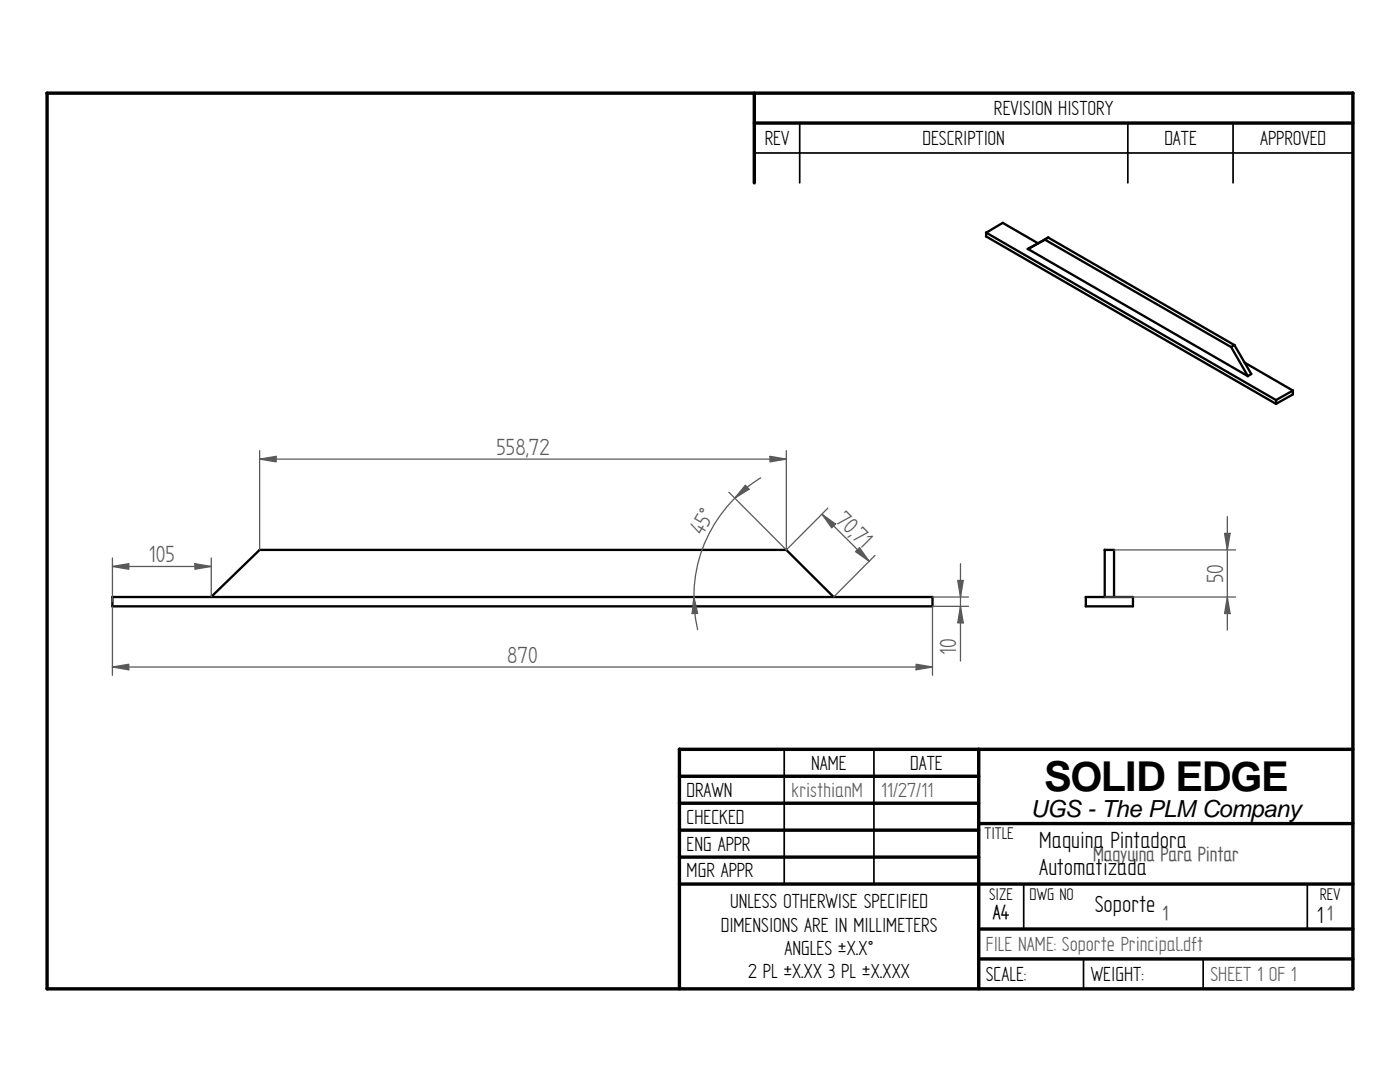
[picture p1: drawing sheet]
<svg xmlns="http://www.w3.org/2000/svg" width="279mm" height="216mm" viewBox="0 0 279 216" stroke-linecap="round" stroke-linejoin="round" font-family="sans-serif">
<g fill="none" stroke="#000" stroke-width=".68">
<path d="M9.4 18.6l260.6-.1v178.8h-260.6zM150.5 18.6v17.9M150.5 24.6h119.5M135.6 149.5v47.8M135.6 149.5h134.4M135.6 154.9h59.7M195.3 149.5v47.8M135.6 160.3h59.7M135.6 165.7h59.7M135.6 171h59.7M135.6 176.4h134.4M195.3 164.3h74.7"/>
<path d="M195.3 185.4h74.7M195.3 191.3h74.7"/>
</g>
<path d="M150.5 30.5h119.5M159.6 24.6v11.9M225.1 24.6v11.9M246.1 24.6v11.9M156.5 149.5v26.9M174.4 149.5v26.9M204.3 176.5v8.9M260.9 176.5v8.9M216.2 191.3v6M240.1 191.3v6" fill="none" stroke="#000" stroke-width=".34"/>
<g fill="none" stroke="#000" stroke-width=".47">
<path d="M196.8 46.4l57.9 33.4M196.8 47.2l57.9 33.4M200.2 44.5l7 4.1M200.2 44.4l-3.4 2v.8M205.1 49.7l4.1-2.3-4.1 2.3M205.1 49.7l43.9 25.4-3.3-5.8M208.5 47.8l37.2 21.5M209.2 47.4l37.2 21.5-.7 .4M246.3 68.8l3.4 5.8-.7 .5M248.4 72.3l9.6 5.6M254.7 79.8v.8M258 77.9l-3.4 1.9"/>
<path d="M258 77.9v.8l-3.4 1.9M22.4 119.1h163.7v1.9h-163.7M22.4 119.1v1.9M51.8 109.7h105.1l9.5 9.4M51.8 109.7l-9.7 9.4M216.7 119.1h9.4v1.9h-9.4zM220.4 109.7h1.9v9.4M220.5 109.7v9.4"/>
</g>
<path d="M191.7 121l.5 3.3h-1.1z" fill="none" stroke="#595959" stroke-width=".25"/>
<path d="M191.7 121l.5 3.3h-1.1z" fill="#595959"/>
<path d="M191.1 115.8h1.1l-.5 3.3z" fill="none" stroke="#595959" stroke-width=".25"/>
<path d="M191.1 115.8h1.1l-.5 3.3z" fill="#595959"/>
<path d="M148.8 96.8l.7 .8-2.9 1.8zM186.1 119.1h7.2M191.7 112.5v19.4M186.1 121h7.2" fill="none" stroke="#595959" stroke-width=".25"/>
<path d="M148.8 96.8l.7 .8-2.9 1.8z" fill="#595959"/>
<path d="M138.5 119.1l.7 3.3h-1.1z" fill="none" stroke="#595959" stroke-width=".25"/>
<path d="M138.5 119.1l.7 3.3h-1.1z" fill="#595959"/>
<path d="M145.5 98.2l11.4 11.5M151.8 95.3a27.9 27.9 0 0 0-12.6 30.3M244.9 119.1l.6 3.3h-1.1z" fill="none" stroke="#595959" stroke-width=".25"/>
<path d="M244.9 119.1l.6 3.3h-1.1z" fill="#595959"/>
<path d="M244.4 106.4h1.1l-.6 3.3z" fill="none" stroke="#595959" stroke-width=".25"/>
<path d="M244.4 106.4h1.1l-.6 3.3z" fill="#595959"/>
<path d="M153.7 91.1l3.2 .5-3.2 .6zM220.5 119.1h26.1M222.3 109.7h24.3M244.9 103.1v22.6" fill="none" stroke="#595959" stroke-width=".25"/>
<path d="M153.7 91.1l3.2 .5-3.2 .6z" fill="#595959"/>
<path d="M51.8 91.6l3.3-.5v1.1z" fill="none" stroke="#595959" stroke-width=".25"/>
<path d="M51.8 91.6l3.3-.5v1.1z" fill="#595959"/>
<path d="M51.8 91.6h105.1M51.8 89.9v19.8M156.9 89.9v19.8M182.8 132.5l3.3 .6-3.3 .5z" fill="none" stroke="#595959" stroke-width=".25"/>
<path d="M182.8 132.5l3.3 .6-3.3 .5z" fill="#595959"/>
<path d="M22.4 133.1l3.3-.6v1.1z" fill="none" stroke="#595959" stroke-width=".25"/>
<path d="M22.4 133.1l3.3-.6v1.1z" fill="#595959"/>
<path d="M22.4 113l3.3-.5v1.1zM22.4 133.1h163.7M22.4 121v13.7M186.1 121v13.7" fill="none" stroke="#595959" stroke-width=".25"/>
<path d="M22.4 113l3.3-.5v1.1z" fill="#595959"/>
<path d="M38.9 112.5l3.3 .5-3.3 .6z" fill="none" stroke="#595959" stroke-width=".25"/>
<path d="M38.9 112.5l3.3 .5-3.3 .6z" fill="#595959"/>
<path d="M22.4 111.3v8.8M22.4 113h19.8M42.2 111.3v7.8M164 102.6l2.8 2-.8 .7z" fill="none" stroke="#595959" stroke-width=".25"/>
<path d="M164 102.6l2.8 2-.8 .7z" fill="#595959"/>
<path d="M170.7 110.1l.8-.8 2 2.7z" fill="none" stroke="#595959" stroke-width=".25"/>
<path d="M170.7 110.1l.8-.8 2 2.7z" fill="#595959"/>
<path d="M164 102.6l9.5 9.4M165.2 101.4l-8.3 8.3M174.6 110.8l-8.2 8.3" fill="none" stroke="#595959" stroke-width=".25"/>
<text font-size="8.2" x="208.4" y="157.8">SOLID EDGE</text>
<g font-size="5.3" fill="#595959">
<text x="99.1" y="90.8">558,72</text>
<text x="140.2" y="107" transform="rotate(-60 140.2 107)">45°</text>
<text x="166.5" y="103.9" transform="rotate(45 166.5 103.9)">70,</text>
<text x="169.8" y="107.2" transform="rotate(45 169.8 107.2)">71</text>
<text x="29.7" y="112.2">105</text>
<text x="244.1" y="116.3" transform="rotate(-90 244.1 116.3)">50</text>
<text x="190.8" y="130.7" transform="rotate(-90 190.8 130.7)">10</text>
<text x="101.2" y="132.2">870</text>
</g>
<g font-size="5.3">
<text x="207.4" y="169.2">Maquina Pintadora</text>
<text x="207.4" y="174.6">Automatizada</text>
<text x="218.5" y="182">Soporte</text>
<text x="262.8" y="184.2">1</text>
</g>
<text font-size="4.7" x="205.7" y="163">UGS - The PLM Company</text>
<g font-size="4.6">
<text x="198.4" y="22.9">REVISION HISTORY</text>
<text x="152.6" y="28.9">REV</text>
<text x="184.1" y="28.9">DESCRIPTION</text>
<text x="232.4" y="28.9">DATE</text>
<text x="251.5" y="28.9">APPROVED</text>
<text x="161.9" y="153.6">NAME</text>
<text x="181.7" y="153.6">DATE</text>
<text x="137" y="159">DRAWN</text>
<text x="137" y="164.3">CHECKED</text>
<text x="137" y="169.7">ENG APPR</text>
<text x="137" y="175.1">MGR APPR</text>
<text x="143.8" y="185.9">DIMENSIONS ARE IN MILLIMETERS</text>
<text x="145.7" y="181.2">UNLESS OTHERWISE SPECIFIED</text>
<text x="198.2" y="183.4">A4</text>
<text x="156.5" y="190.6">ANGLES ±X.X°</text>
<text x="149.3" y="195.2">2 PL ±X.XX 3 PL ±X.XXX</text>
<text x="196.8" y="195.7">SCALE:</text>
<text x="217.7" y="195.7">WEIGHT:</text>
</g>
<g font-size="4.6" fill="#595959">
<text x="157.9" y="159">kristhianM</text>
<text x="175.9" y="159">11/27/11</text>
<text x="218.1" y="171.8">Maqyuina Para Pintar</text>
<text x="232" y="183.5">1</text>
<text x="264.9" y="183.5">1</text>
<text x="196.8" y="189.8">FILE NAME: Soporte Principal.dft</text>
<text x="241.6" y="195.7">SHEET 1 OF 1</text>
</g>
<g font-size="3.8">
<text x="196.5" y="167.4">TITLE</text>
<text x="197.4" y="179.5">SIZE</text>
<text x="205.5" y="179.5">DWG NO</text>
<text x="263.4" y="179.5">REV</text>
</g>
</svg>
